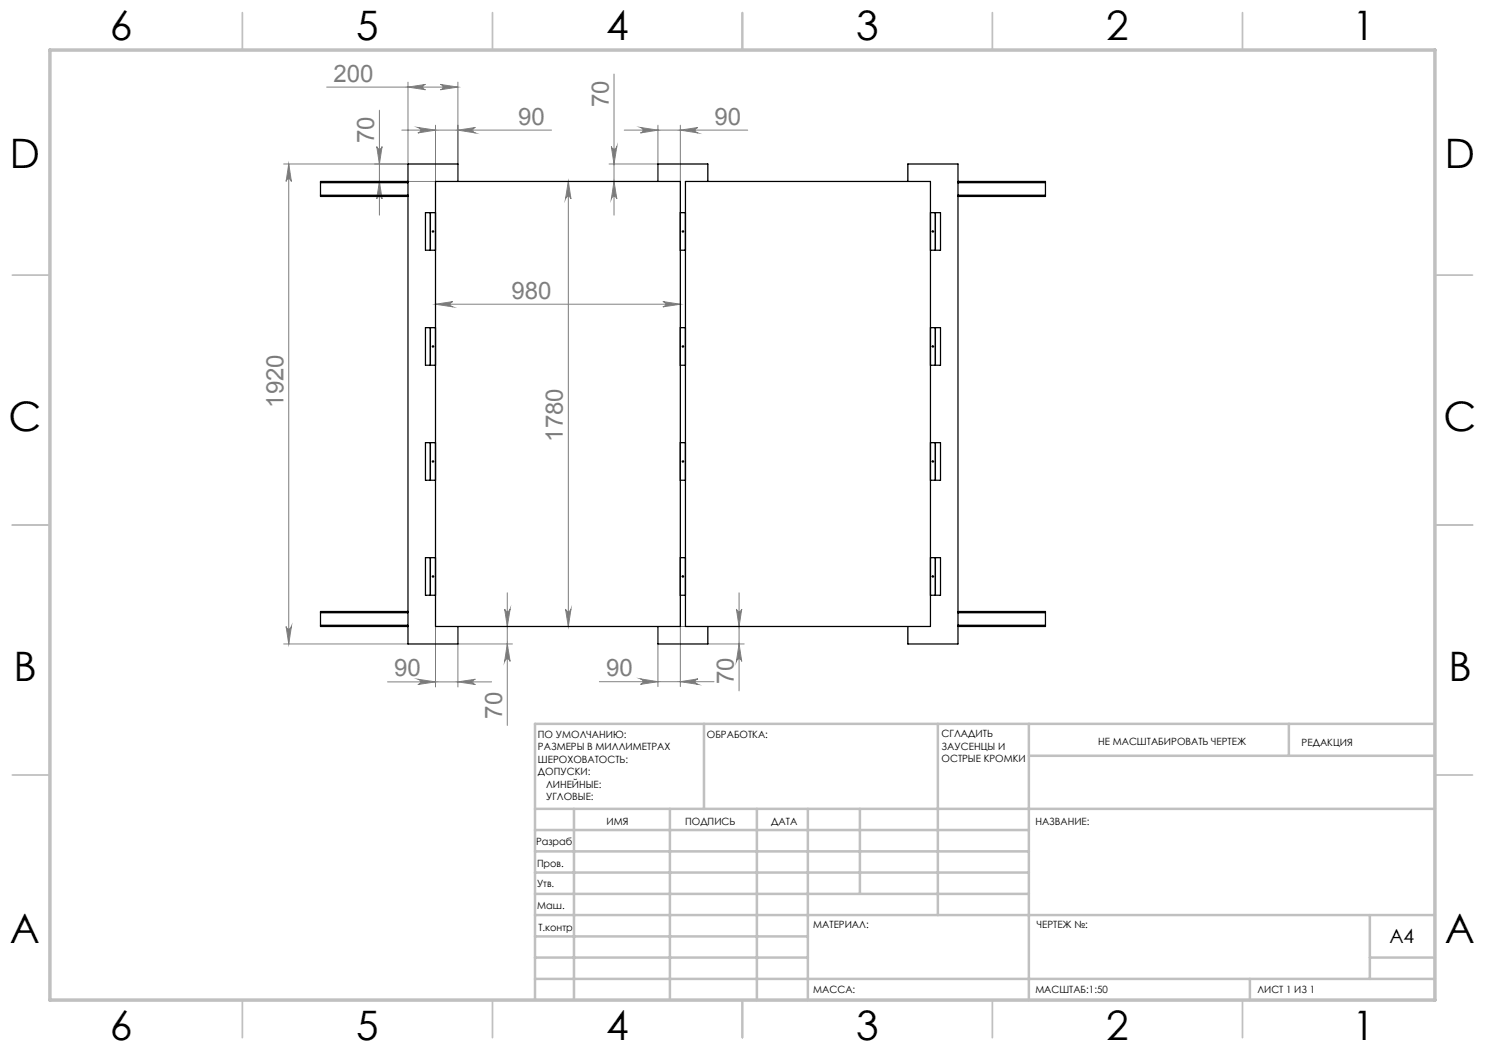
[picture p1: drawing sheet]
<svg xmlns="http://www.w3.org/2000/svg" width="297mm" height="210mm" viewBox="0 0 297 210" stroke-linecap="round" stroke-linejoin="round" font-family="sans-serif">
<g fill="none" stroke="#808080" stroke-width=".2">
<path d="M65.3 17.4h26.3M81.6 17.4l3.5-.5a.53 .53 0 0 0-.5 .5 .53 .53 0 0 0 .5 .5zM81.6 16.4v16.4M88.1 16.9l3.5 .5-3.5 .5a.53 .53 0 0 0 .5-.5 .53 .53 0 0 0-.5-.5zM91.6 16.4v16.4M122.8 14.8v28.2M56.7 32.8h34.9M57.7 32.8l.6 3.5a.53 .53 0 0 0-.6-.5 .53 .53 0 0 0-.5 .5zM57.7 32.8v96M74.9 36.3h12.2M75.4 29.3a.53 .53 0 0 0 .5 .5 .53 .53 0 0 0 .5-.5l-.5 3.5zM75.9 22v21"/>
<path d="M75.9 36.3l.5 3.5a.53 .53 0 0 0-.5-.5 .53 .53 0 0 0-.5 .5zM80.4 26h29.9M83.6 25.5l3.5 .5-3.5 .6a.55 .55 0 0 0 .5-.6 .55 .55 0 0 0-.5-.5zM87.1 25v11.3M91.6 26l3.5-.5a.55 .55 0 0 0-.5 .5 .55 .55 0 0 0 .5 .6zM113.7 36.3l.5 3.5a.55 .55 0 0 0-.6-.5 .55 .55 0 0 0-.5 .5zM113.7 36.3v89M121.8 32.8h9.8M122.3 29.3a.55 .55 0 0 0 .5 .5 .55 .55 0 0 0 .6-.5l-.6 3.5zM122.8 36.3l.6 3.5a.55 .55 0 0 0-.6-.5 .55 .55 0 0 0-.5 .5zM124.8 26h24.7M128.1 25.5l3.5 .5-3.5 .6a.55 .55 0 0 0 .5-.6 .55 .55 0 0 0-.5-.5z"/>
<path d="M131.6 25v7.8M136.1 26l3.5-.5a.55 .55 0 0 0-.5 .5 .55 .55 0 0 0 .5 .6zM136.1 25v11.3M87.1 60.8l3.5-.5a.53 .53 0 0 0-.5 .5 .53 .53 0 0 0 .5 .6zM87.1 60.8h49M132.6 60.3l3.5 .5-3.5 .6a.53 .53 0 0 0 .5-.6 .53 .53 0 0 0-.5-.5zM101.5 118.6v26.5M147.8 118.6v19.6M56.7 128.8h24.9M57.2 125.3a.53 .53 0 0 0 .5 .5 .53 .53 0 0 0 .6-.5l-.6 3.5zM77.5 136.4h20.8M83.6 135.8l3.5 .6-3.5 .5a.53 .53 0 0 0 .5-.5 .53 .53 0 0 0-.5-.6z"/>
<path d="M87.1 125.3v12.1M91.6 136.4l3.5-.6a.53 .53 0 0 0-.5 .6 .53 .53 0 0 0 .5 .5zM100.9 121.8a.55 .55 0 0 0 .6 .5 .55 .55 0 0 0 .5-.5l-.5 3.5zM101.5 128.8l.5 3.5a.55 .55 0 0 0-.5-.5 .55 .55 0 0 0-.6 .5zM102.5 128.8h-10.9v8.6M113.1 121.8a.55 .55 0 0 0 .5 .5 .55 .55 0 0 0 .6-.5l-.5 3.5zM119.9 136.3h22.9M128.1 135.8l3.5 .5-3.5 .6a.55 .55 0 0 0 .5-.6 .55 .55 0 0 0-.5-.5zM131.6 128.8v8.5M136.1 136.3l3.5-.5a.55 .55 0 0 0-.5 .5 .55 .55 0 0 0 .5 .6zM136.1 125.3v12M136.1 125.3h12.7"/>
<path d="M141.6 128.8h7.2M147.3 121.8a.53 .53 0 0 0 .5 .5 .53 .53 0 0 0 .5-.5l-.5 3.5zM147.8 128.8l.5 3.5a.53 .53 0 0 0-.5-.5 .53 .53 0 0 0-.5 .5z"/>
</g>
<g fill="none" stroke="#c0c0c0" stroke-width=".35">
<path d="M48.5 2.5v7.5M98.5 2.5v7.5M148.5 2.5v7.5M198.5 2.5v7.5M248.5 2.5v7.5M2.5 55h7.5M287 55h7.5M2.5 105h7.5M287 105h7.5M2.5 155h7.5M287 155h7.5M48.5 200v7.5"/>
<path d="M98.5 200v7.5M148.5 200v7.5M198.5 200v7.5M248.5 200v7.5"/>
</g>
<g fill="none" stroke="#c0c0c0" stroke-width=".5">
<path d="M140.8 144.8v17M187.6 144.8v38.2M205.8 144.8v55.2M205.8 151.2h81.2M257.8 144.8v6.4M287 144.8h-180v55.2M107 161.8h180M107 178.8h98.8M107 174.5h98.8M107 170.3h98.8M107 166h98.8M114.8 161.8v38.2"/>
<path d="M134 161.8v38.2M151.4 161.8v38.2M161.6 161.8v38.2M172 161.8v17M107 195.8h180M107 191.5h54.6M107 187.3h54.6M107 183h180M250 195.8v4.2M274 191.5h13M274 183v12.8"/>
</g>
<path d="M10 10h277v190h-277z" fill="none" stroke="#c0c0c0" stroke-width=".7"/>
<g fill="#808080">
<path d="M136.1 136.3l3.5-.5a.55 .55 0 0 0-.5 .5 .55 .55 0 0 0 .5 .6zM128.1 135.8l3.5 .5-3.5 .6a.55 .55 0 0 0 .5-.6 .55 .55 0 0 0-.5-.5z"/>
<path d="M81.6 17.4l3.5-.5a.53 .53 0 0 0-.5 .5 .53 .53 0 0 0 .5 .5zM88.1 16.9l3.5 .5-3.5 .5a.53 .53 0 0 0 .5-.5 .53 .53 0 0 0-.5-.5zM83.6 25.5l3.5 .5-3.5 .6a.55 .55 0 0 0 .5-.6 .55 .55 0 0 0-.5-.5zM91.6 26l3.5-.5a.55 .55 0 0 0-.5 .5 .55 .55 0 0 0 .5 .6zM87.1 60.8l3.5-.5a.53 .53 0 0 0-.5 .5 .53 .53 0 0 0 .5 .6zM132.6 60.3l3.5 .5-3.5 .6a.53 .53 0 0 0 .5-.6 .53 .53 0 0 0-.5-.5zM128.1 25.5l3.5 .5-3.5 .6a.55 .55 0 0 0 .5-.6 .55 .55 0 0 0-.5-.5zM136.1 26l3.5-.5a.55 .55 0 0 0-.5 .5 .55 .55 0 0 0 .5 .6zM83.6 135.8l3.5 .6-3.5 .5a.53 .53 0 0 0 .5-.5 .53 .53 0 0 0-.5-.6zM91.6 136.4l3.5-.6a.53 .53 0 0 0-.5 .6 .53 .53 0 0 0 .5 .5z"/>
<path d="M122.8 36.3l.6 3.5a.55 .55 0 0 0-.6-.5 .55 .55 0 0 0-.5 .5zM122.3 29.3a.55 .55 0 0 0 .5 .5 .55 .55 0 0 0 .6-.5l-.6 3.5z"/>
<path d="M75.9 36.3l.5 3.5a.53 .53 0 0 0-.5-.5 .53 .53 0 0 0-.5 .5zM75.4 29.3a.53 .53 0 0 0 .5 .5 .53 .53 0 0 0 .5-.5l-.5 3.5z"/>
<path d="M113.7 36.3l.5 3.5a.55 .55 0 0 0-.6-.5 .55 .55 0 0 0-.5 .5zM113.1 121.8a.55 .55 0 0 0 .5 .5 .55 .55 0 0 0 .6-.5l-.5 3.5zM57.7 32.8l.6 3.5a.53 .53 0 0 0-.6-.5 .53 .53 0 0 0-.5 .5zM57.2 125.3a.53 .53 0 0 0 .5 .5 .53 .53 0 0 0 .6-.5l-.6 3.5zM100.9 121.8a.55 .55 0 0 0 .6 .5 .55 .55 0 0 0 .5-.5l-.5 3.5zM101.5 128.8l.5 3.5a.55 .55 0 0 0-.5-.5 .55 .55 0 0 0-.6 .5zM147.3 121.8a.53 .53 0 0 0 .5 .5 .53 .53 0 0 0 .5-.5l-.5 3.5zM147.8 128.8l.5 3.5a.53 .53 0 0 0-.5-.5 .53 .53 0 0 0-.5 .5z"/>
</g>
<g fill="none" stroke="#000" stroke-width=".25">
<path d="M64.1 39v.3h17.5M64.1 36.5v2.5M64.1 36.5h17.5M64.1 39h17.5M81.6 36.3h-17.5v.2M87.1 36.3h49v89h-49zM91.6 36.3v-3.5h-10v96h10v-3.5M131.6 36.3v-3.5h10v3.5M137.1 36.3h49v89h-49zM181.6 36.3v-3.5h10v96h-10v-3.5M191.6 36.3h17.5v.2M191.6 36.5h17.5"/>
<path d="M191.6 39h17.5M209.1 39v.3h-17.5M209.1 36.5v2.5M86.1 42.5v7.6M87.1 42.5h-2v7.6h2M136.1 50.1h1M136.1 42.5h1M186.1 42.5h2v7.6h-2M187.1 42.5v7.6M86.1 65.5v7.6M87.1 65.5h-2v7.6h2M136.1 73.1h1"/>
<path d="M136.1 65.5h1M186.1 65.5h2v7.6h-2M187.1 65.5v7.6M86.1 88.5v7.6M87.1 88.5h-2v7.6h2M136.1 96.1h1M136.1 88.5h1M186.1 88.5h2v7.6h-2M187.1 88.5v7.6M86.1 111.5v7.6M87.1 111.5h-2v7.6h2M136.1 119.1h1"/>
<path d="M136.1 111.5h1M186.1 111.5h2v7.6h-2M187.1 111.5v7.6M64.1 125.1v.2h17.5M64.1 122.5v2.6M64.1 122.5h17.5M64.1 125.1h17.5M81.6 122.3h-17.5v.2M131.6 125.3v3.5h10v-3.5M191.6 122.3h17.5v.2M191.6 122.5h17.5M191.6 125.1h17.5"/>
<path d="M209.1 125.1v.2h-17.5M209.1 122.5v2.6"/>
<circle cx="86.6" cy="46.3" r=".13"/>
<circle cx="136.6" cy="46.3" r=".13"/>
<circle cx="186.6" cy="46.3" r=".13"/>
<circle cx="86.6" cy="69.3" r=".13"/>
<circle cx="136.6" cy="69.3" r=".13"/>
<circle cx="186.6" cy="69.3" r=".13"/>
<circle cx="86.6" cy="92.3" r=".13"/>
<circle cx="136.6" cy="92.3" r=".13"/>
<circle cx="186.6" cy="92.3" r=".13"/>
<circle cx="86.6" cy="115.3" r=".13"/>
<circle cx="136.6" cy="115.3" r=".13"/>
<circle cx="186.6" cy="115.3" r=".13"/>
</g>
<g font-size="8.1">
<text x="22" y="8">6</text>
<text x="71.2" y="8">5</text>
<text x="121.2" y="8">4</text>
<text x="171.3" y="8">3</text>
<text x="221.3" y="8">2</text>
<text x="270.5" y="8">1</text>
<text x="2" y="33.6">D</text>
<text x="289" y="33.6">D</text>
<text x="1.7" y="86.1">C</text>
<text x="288.7" y="86.1">C</text>
<text x="2.7" y="136.1">B</text>
<text x="289.7" y="136.1">B</text>
<text x="2" y="188.6">A</text>
<text x="289" y="188.6">A</text>
<text x="22" y="208">6</text>
<text x="71.2" y="208">5</text>
<text x="121.2" y="208">4</text>
<text x="171.3" y="208">3</text>
<text x="221.3" y="208">2</text>
<text x="270.5" y="208">1</text>
</g>
<g font-size="4.8" fill="#808080">
<text x="66.7" y="16.3">200</text>
<text x="121.8" y="21.5" transform="rotate(-90 121.8 21.5)">70</text>
<text x="74.8" y="28.7" transform="rotate(-90 74.8 28.7)">70</text>
<text x="103.6" y="24.9">90</text>
<text x="142.9" y="24.9">90</text>
<text x="102.3" y="59.7">980</text>
<text x="56.7" y="81.6" transform="rotate(-90 56.7 81.6)">1920</text>
<text x="112.6" y="88.4" transform="rotate(-90 112.6 88.4)">1780</text>
<text x="78.8" y="135.3">90</text>
<text x="121.2" y="135.2">90</text>
<text x="146.8" y="136.8" transform="rotate(-90 146.8 136.8)">70</text>
<text x="100.4" y="143.7" transform="rotate(-90 100.4 143.7)">70</text>
</g>
<text font-size="3.9" x="277.9" y="188.5">A4</text>
<g font-size="2">
<text x="107.6" y="147.6">ПО УМОЛЧАНИЮ:</text>
<text x="141.4" y="147.6">ОБРАБОТКА:</text>
<text x="188.3" y="147.5">СГЛАДИТЬ</text>
<text x="188.3" y="150">ЗАУСЕНЦЫ И</text>
<text x="219.6" y="149">НЕ МАСШТАБИРОВАТЬ ЧЕРТЕЖ</text>
<text x="260.3" y="149.2">РЕДАКЦИЯ</text>
<text x="107.6" y="150.1">РАЗМЕРЫ В МИЛЛИМЕТРАХ</text>
<text x="107.6" y="152.6">ШЕРОХОВАТОСТЬ:</text>
<text x="107.6" y="155.1">ДОПУСКИ:</text>
<text x="188.3" y="152.5">ОСТРЫЕ КРОМКИ</text>
<text x="109.2" y="157.6">ЛИНЕЙНЫЕ:</text>
<text x="109.2" y="160.1">УГЛОВЫЕ:</text>
<text x="121.3" y="165">ИМЯ</text>
<text x="137" y="164.9">ПОДПИСЬ</text>
<text x="154.2" y="164.9">ДАТА</text>
<text x="207.1" y="164.9">НАЗВАНИЕ:</text>
<text x="107.2" y="169.1">Разраб.</text>
<text x="107.4" y="173.3">Пров.</text>
<text x="107.4" y="177.4">Утв.</text>
<text x="107.5" y="181.8">Маш.</text>
<text x="162.6" y="185.5">МАТЕРИАЛ:</text>
<text x="207.4" y="185.5">ЧЕРТЕЖ №:</text>
<text x="107.7" y="186.1">Т.контр</text>
<text x="162.6" y="198.5">МАССА:</text>
<text x="207.1" y="198.6">МАСШТАБ:1:50</text>
<text x="251.5" y="198.6">ЛИСТ 1 ИЗ 1</text>
</g>
</svg>
